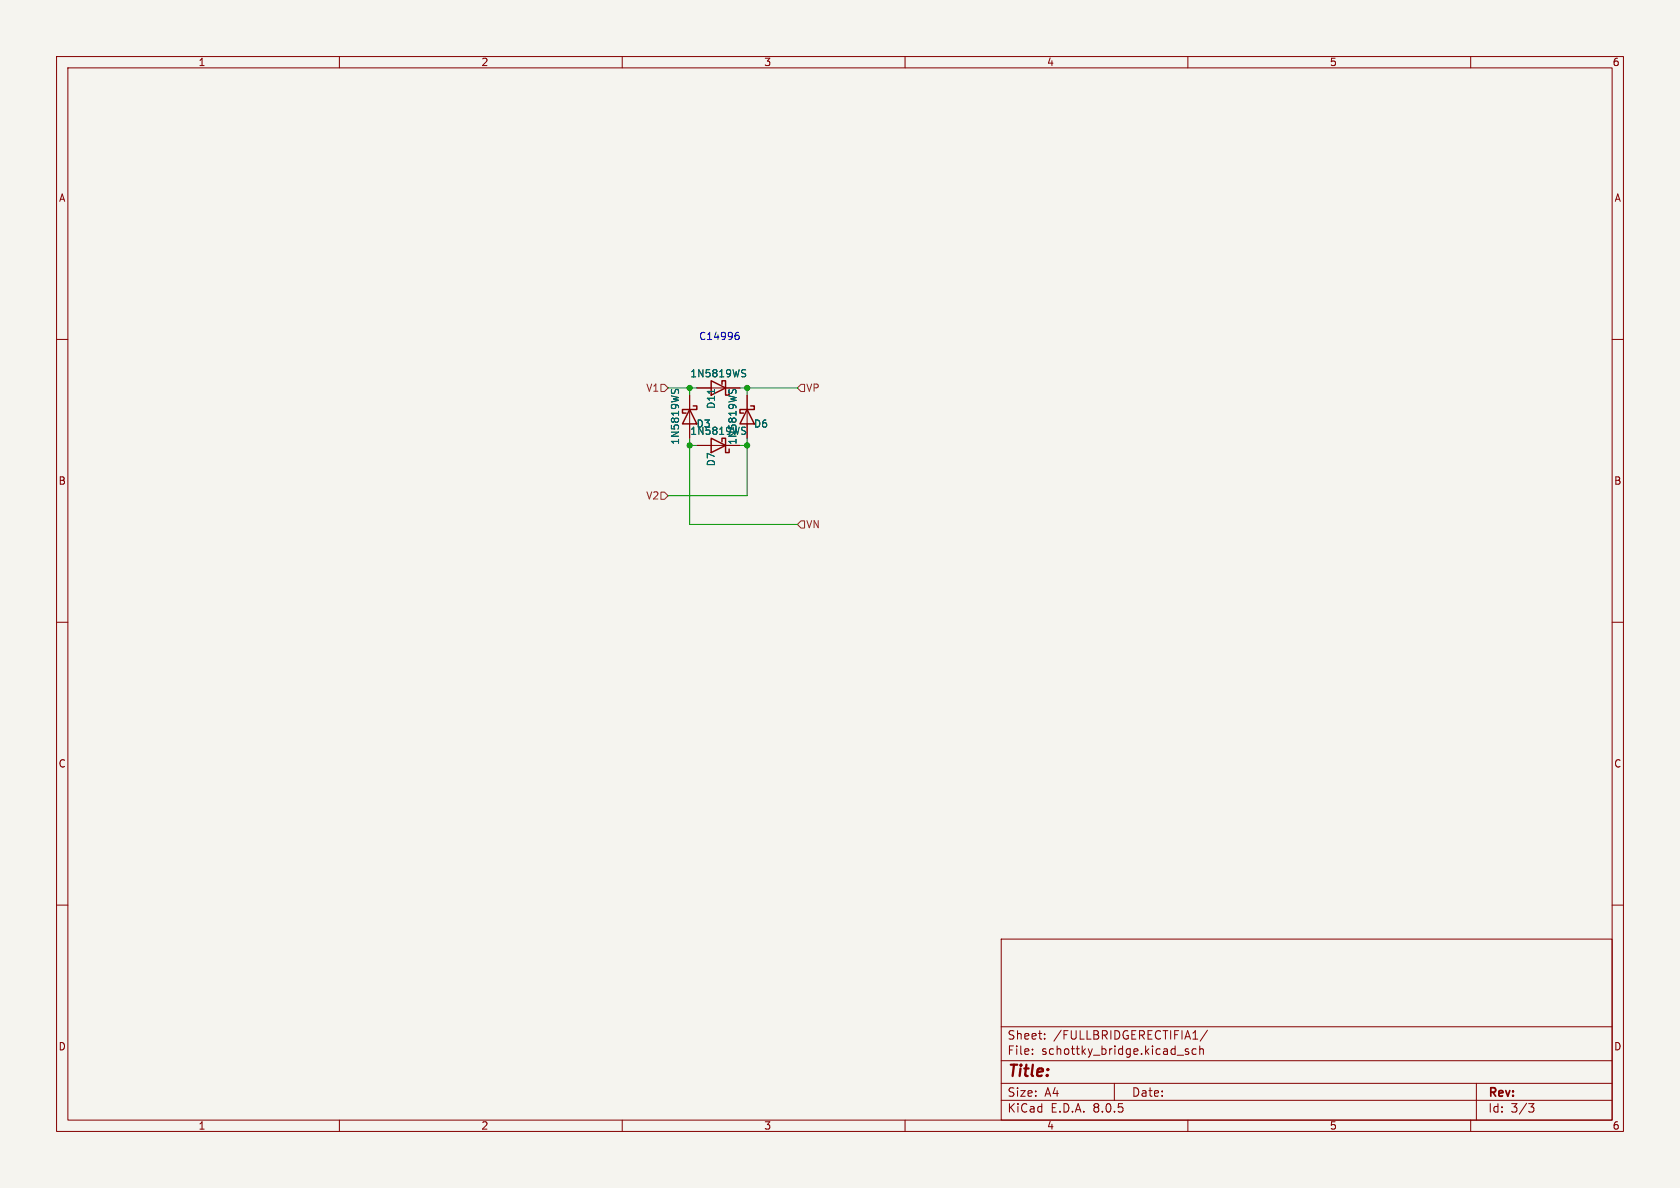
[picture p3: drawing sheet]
<svg xmlns="http://www.w3.org/2000/svg" width="297mm" height="210mm" viewBox="0 0 297 210" stroke-linecap="round" stroke-linejoin="round" font-family="sans-serif">
<path d="M0 0h297v210h-297z" fill="#f5f4ef" stroke="#f5f4ef" stroke-width=".18"/>
<g fill="none" stroke="#840000" stroke-width=".18">
<path d="M10 10h277v190h-277zM12 12h273v186h-273zM60 10v2M110 10v2M160 10v2M210 10v2M260 10v2M10 60h2M285 60h2M121.9 69.9v7.6M123.2 68.6h7.6M123.2 78.7h7.6"/>
<path d="M132.1 69.9v7.6M10 110h2M285 110h2M10 160h2M285 160h2M177 166h108v32h-108zM60 198v2M110 198v2M160 198v2M177 194.5h108M177 191.5h108M177 187.5h108"/>
<path d="M177 181.5h108M182.5 186.3v.1M182.5 185.5v.1M184.7 183.6v.1M184.7 182.8v.1M197 191.5v3M208.1 186.5h1.1M210 198v2M210.1 185.5l-.4-.1-.2 .2 .1 .2 .5 .2v.3h-.6M211.5 185.5l-.5-.1-.3 .3v.4l.2 .2h.6M212.1 185.5l.2-.1 .4 .1v.9M212.1 184.9v1.5"/>
<path d="M213.5 182.1l-1.3 2M260 198v2M261 191.5v6.5M270.2 195.1h1l-.5 .6 .4 .1 .1 .5-.3 .3h-.4"/>
</g>
<path d="M121.9 72.4l1.3 2.5h-2.6zM122.6 71.8h.6v.6h-2.6v.6h.7M125.7 67.3l2.6 1.3-2.6 1.3zM125.7 77.5l2.6 1.2-2.6 1.3zM127.6 67.9v-.6h.7v2.6h.6v-.7M127.6 78.1v-.6h.7v2.5h.6v-.6M132.1 72.4l1.2 2.5h-2.5zM132.7 71.8h.6v.6h-2.5v.6h.6" fill="none" stroke="#840000" stroke-width=".25"/>
<g fill="none" stroke="#006464" stroke-width=".18">
<path d="M118.7 68.8v.5M119.3 69.3l.1-.3 .3-.2 .3 .3v.3M122.3 76.8h.7M122.3 75.9l.3-.4v1.3M124.3 75.5v1.3l-.8-1.3v1.3M125.5 76.2l-.1 .5-.4 .1-.2-.1M126.3 76.1l-.3 .2v.2l.3 .3h.2l.2-.3v-.2l-.2-.2M126.3 76.1l-.3-.3 .3-.3h.2l.2 .3-.2 .3M126.3 76.1h.2M126.3 68.8v.8M127.2 76.8h.8M127.2 75.9l.4-.4v1.3"/>
<path d="M128.5 75.6v.6M128.9 68.8l-.1 .5M129.5 69.3l.1-.3 .3-.2 .2 .3v.3M131.3 66l.4 .1 .1 .3-.2 .2h-.3M131.3 65.3l.5 .1M131.8 75.6l-.5-.1-.1 .1v.4l.5 .2 .1 .3-.2 .3-.5-.1"/>
</g>
<path d="M116.8 67.9h.7l.6 .7-.6 .6h-.7zM141.6 67.9h.6v1.3h-.6l-.6-.6zM116.8 87h.7l.6 .6-.6 .7h-.7zM141.6 92.1h.6v1.2h-.6l-.6-.6z" fill="none" stroke="#725600" stroke-width=".18"/>
<path d="M130.2 59.2h.2l.3 .3-.1 .4-.4 .1M130.5 58.7l-.3 .1" fill="none" stroke="#0000c2" stroke-width=".18"/>
<path d="M118.1 68.6h5.1M121.9 78.7h1.3M121.9 68.6v1.3M121.9 77.5v15.2h19.1M130.8 78.7h1.3M130.8 68.6h10.2M132.1 68.6v1.3M132.1 77.5v10.1h-14" fill="none" stroke="#009600" stroke-width=".18"/>
<g fill="#009600" stroke="#009600" stroke-width=".18">
<circle cx="132.1" cy="68.6" r=".46"/>
<circle cx="121.9" cy="78.7" r=".46"/>
<circle cx="132.1" cy="78.7" r=".46"/>
<circle cx="121.9" cy="68.6" r=".46"/>
</g>
<text font-size="2.8" fill="#840000" x="178" y="190.9">Title:</text>
<g font-size="2.1" fill="#840000">
<text x="178" y="184">Sheet:</text>
<text x="186.2" y="184">/FULLBRIDGERECTIFIA1/</text>
<text x="178" y="186.7">File:</text>
<text x="184.1" y="186.7">schottky_bridge.kicad_sch</text>
<text x="178" y="196.9">KiCad</text>
<text x="178" y="194.1">Size:</text>
<text x="184.7" y="194.1">A4</text>
<text x="185.7" y="196.9">E.D.A.</text>
<text x="193.3" y="196.9">8.0.5</text>
<text x="200" y="194.1">Date:</text>
<text x="263" y="194.3">Rev:</text>
<text x="263" y="196.9">Id:</text>
<text x="267.1" y="196.9">3/3</text>
</g>
<g font-size="1.8" fill="#840000">
<text x="35" y="11.9">1</text>
<text x="85" y="11.9">2</text>
<text x="135" y="11.9">3</text>
<text x="185" y="11.9">4</text>
<text x="235" y="11.9">5</text>
<text x="285" y="11.9">6</text>
<text x="10.3" y="35.9">A</text>
<text x="285.3" y="35.9">A</text>
<text x="10.3" y="85.9">B</text>
<text x="285.3" y="85.9">B</text>
<text x="10.3" y="135.9">C</text>
<text x="285.3" y="135.9">C</text>
<text x="10.3" y="185.9">D</text>
<text x="285.3" y="185.9">D</text>
<text x="35" y="199.9">1</text>
<text x="85" y="199.9">2</text>
<text x="135" y="199.9">3</text>
<text x="185" y="199.9">4</text>
<text x="235" y="199.9">5</text>
<text x="285" y="199.9">6</text>
</g>
<text font-size="1.8" fill="#0000c2" x="123.5" y="60.3">C14996</text>
<g font-size="1.8" fill="#725600">
<text x="114.1" y="69.4">V1</text>
<text x="142.4" y="69.4">VP</text>
<text x="114.1" y="88.5">V2</text>
<text x="142.4" y="93.6">VN</text>
</g>
<g font-size="1.8" fill="#006464">
<text x="121.9" y="66.9">1N5819WS</text>
<text x="123" y="75.8">D3</text>
<text x="126.6" y="72.4" transform="rotate(-90 126.6 72.4)">D11</text>
<text x="133.2" y="75.8">D6</text>
<text x="120.2" y="78.7" transform="rotate(-90 120.2 78.7)">1N5819WS</text>
<text x="126.6" y="82.5" transform="rotate(-90 126.6 82.5)">D7</text>
<text x="130.4" y="78.7" transform="rotate(-90 130.4 78.7)">1N5819WS</text>
</g>
</svg>
